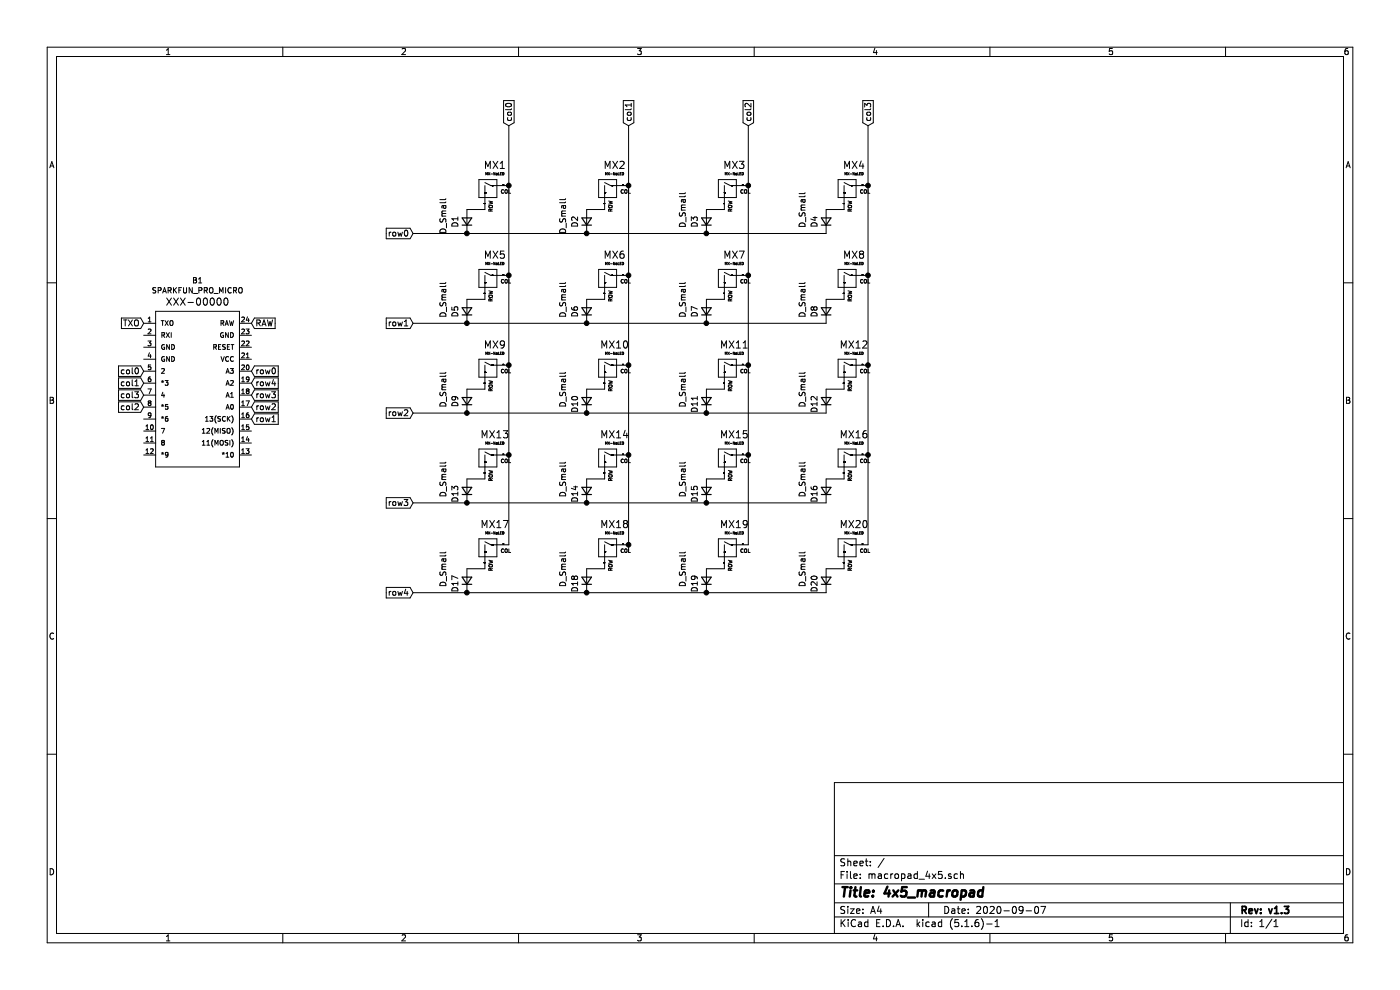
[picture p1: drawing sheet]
EESchema Schematic File Version 4
EELAYER 30 0
EELAYER END
$Descr A4 11693 8268
encoding utf-8
Sheet 1 1
Title "4x5_macropad"
Date "2020-09-07"
Rev "v1.3"
Comp ""
Comment1 ""
Comment2 ""
Comment3 ""
Comment4 ""
$EndDescr
$Comp
L SparkFun-Boards:SPARKFUN_PRO_MICRO B1
U 1 1
P 1650 3250
F 0 "B1" H 1650 4160 45  0000 C CNN
F 1 "SPARKFUN_PRO_MICRO" H 1650 4076 45  0000 C CNN
F 2 "Boards:SPARKFUN_PRO_MICRO" H 1650 4050 20  0001 C CNN
F 3 "" H 1650 3250 50  0001 C CNN
F 4 "XXX-00000" H 1650 3981 60  0000 C CNN "Field4"
	1    1650 3250
	1    0    0    -1  
$EndComp
$Comp
L Device:D_Small D1
U 1 1
P 3900 1850
F 0 "D1" H 3950 1950 50  0000 R CNN
F 1 "D_Small" H 4100 2050 50  0000 R CNN
F 2 "Diode_THT:D_A-405_P7.62mm_Horizontal" V 3900 1850 50  0001 C CNN
F 3 "~" V 3900 1850 50  0001 C CNN
	1    3900 1850
	0    -1   -1   0   
$EndComp
Wire Wire Line
	3900 1750 4050 1750
$Comp
L Device:D_Small D5
U 1 1
P 3900 2600
F 0 "D5" H 3950 2700 50  0000 R CNN
F 1 "D_Small" H 4150 2800 50  0000 R CNN
F 2 "Diode_THT:D_A-405_P7.62mm_Horizontal" V 3900 2600 50  0001 C CNN
F 3 "~" V 3900 2600 50  0001 C CNN
	1    3900 2600
	0    -1   -1   0   
$EndComp
Wire Wire Line
	3900 2500 4050 2500
$Comp
L Device:D_Small D9
U 1 1
P 3900 3350
F 0 "D9" H 3950 3450 50  0000 R CNN
F 1 "D_Small" H 4150 3550 50  0000 R CNN
F 2 "Diode_THT:D_A-405_P7.62mm_Horizontal" V 3900 3350 50  0001 C CNN
F 3 "~" V 3900 3350 50  0001 C CNN
	1    3900 3350
	0    -1   -1   0   
$EndComp
Wire Wire Line
	3900 3250 4050 3250
$Comp
L Device:D_Small D13
U 1 1
P 3900 4100
F 0 "D13" H 3950 4200 50  0000 R CNN
F 1 "D_Small" H 4150 4300 50  0000 R CNN
F 2 "Diode_THT:D_A-405_P7.62mm_Horizontal" V 3900 4100 50  0001 C CNN
F 3 "~" V 3900 4100 50  0001 C CNN
	1    3900 4100
	0    -1   -1   0   
$EndComp
Wire Wire Line
	3900 4000 4050 4000
$Comp
L Device:D_Small D17
U 1 1
P 3900 4850
F 0 "D17" H 3950 4950 50  0000 R CNN
F 1 "D_Small" H 4150 5050 50  0000 R CNN
F 2 "Diode_THT:D_A-405_P7.62mm_Horizontal" V 3900 4850 50  0001 C CNN
F 3 "~" V 3900 4850 50  0001 C CNN
	1    3900 4850
	0    -1   -1   0   
$EndComp
Wire Wire Line
	3900 4750 4050 4750
Wire Wire Line
	6900 4750 7050 4750
$Comp
L Device:D_Small D20
U 1 1
P 6900 4850
F 0 "D20" H 6950 4950 50  0000 R CNN
F 1 "D_Small" H 7150 5050 50  0000 R CNN
F 2 "Diode_THT:D_A-405_P7.62mm_Horizontal" V 6900 4850 50  0001 C CNN
F 3 "~" V 6900 4850 50  0001 C CNN
	1    6900 4850
	0    -1   -1   0   
$EndComp
$Comp
L MX_Alps_Hybrid:MX-NoLED MX20
U 1 1
P 7100 4600
F 0 "MX20" H 7133 4823 60  0000 C CNN
F 1 "MX-NoLED" H 7133 4749 20  0000 C CNN
F 2 "MX_Alps_Hybrid:MX-1U-NoLED" H 6475 4575 60  0001 C CNN
F 3 "" H 6475 4575 60  0001 C CNN
	1    7100 4600
	1    0    0    -1  
$EndComp
Wire Wire Line
	5900 4750 6050 4750
$Comp
L Device:D_Small D19
U 1 1
P 5900 4850
F 0 "D19" H 5950 4950 50  0000 R CNN
F 1 "D_Small" H 6150 5050 50  0000 R CNN
F 2 "Diode_THT:D_A-405_P7.62mm_Horizontal" V 5900 4850 50  0001 C CNN
F 3 "~" V 5900 4850 50  0001 C CNN
	1    5900 4850
	0    -1   -1   0   
$EndComp
$Comp
L MX_Alps_Hybrid:MX-NoLED MX19
U 1 1
P 6100 4600
F 0 "MX19" H 6133 4823 60  0000 C CNN
F 1 "MX-NoLED" H 6133 4749 20  0000 C CNN
F 2 "MX_Alps_Hybrid:MX-1U-NoLED" H 5475 4575 60  0001 C CNN
F 3 "" H 5475 4575 60  0001 C CNN
	1    6100 4600
	1    0    0    -1  
$EndComp
Wire Wire Line
	4900 4750 5050 4750
$Comp
L Device:D_Small D18
U 1 1
P 4900 4850
F 0 "D18" H 4950 4950 50  0000 R CNN
F 1 "D_Small" H 5150 5050 50  0000 R CNN
F 2 "Diode_THT:D_A-405_P7.62mm_Horizontal" V 4900 4850 50  0001 C CNN
F 3 "~" V 4900 4850 50  0001 C CNN
	1    4900 4850
	0    -1   -1   0   
$EndComp
$Comp
L MX_Alps_Hybrid:MX-NoLED MX18
U 1 1
P 5100 4600
F 0 "MX18" H 5133 4823 60  0000 C CNN
F 1 "MX-NoLED" H 5133 4749 20  0000 C CNN
F 2 "MX_Alps_Hybrid:MX-1U-NoLED" H 4475 4575 60  0001 C CNN
F 3 "" H 4475 4575 60  0001 C CNN
	1    5100 4600
	1    0    0    -1  
$EndComp
$Comp
L MX_Alps_Hybrid:MX-NoLED MX17
U 1 1
P 4100 4600
F 0 "MX17" H 4133 4823 60  0000 C CNN
F 1 "MX-NoLED" H 4133 4749 20  0000 C CNN
F 2 "MX_Alps_Hybrid:MX-1U-NoLED" H 3475 4575 60  0001 C CNN
F 3 "" H 3475 4575 60  0001 C CNN
	1    4100 4600
	1    0    0    -1  
$EndComp
Wire Wire Line
	6900 4000 7050 4000
$Comp
L Device:D_Small D16
U 1 1
P 6900 4100
F 0 "D16" H 6950 4200 50  0000 R CNN
F 1 "D_Small" H 7150 4300 50  0000 R CNN
F 2 "Diode_THT:D_A-405_P7.62mm_Horizontal" V 6900 4100 50  0001 C CNN
F 3 "~" V 6900 4100 50  0001 C CNN
	1    6900 4100
	0    -1   -1   0   
$EndComp
$Comp
L MX_Alps_Hybrid:MX-NoLED MX16
U 1 1
P 7100 3850
F 0 "MX16" H 7133 4073 60  0000 C CNN
F 1 "MX-NoLED" H 7133 3999 20  0000 C CNN
F 2 "MX_Alps_Hybrid:MX-1U-NoLED" H 6475 3825 60  0001 C CNN
F 3 "" H 6475 3825 60  0001 C CNN
	1    7100 3850
	1    0    0    -1  
$EndComp
Wire Wire Line
	5900 4000 6050 4000
$Comp
L Device:D_Small D15
U 1 1
P 5900 4100
F 0 "D15" H 5950 4200 50  0000 R CNN
F 1 "D_Small" H 6150 4300 50  0000 R CNN
F 2 "Diode_THT:D_A-405_P7.62mm_Horizontal" V 5900 4100 50  0001 C CNN
F 3 "~" V 5900 4100 50  0001 C CNN
	1    5900 4100
	0    -1   -1   0   
$EndComp
$Comp
L MX_Alps_Hybrid:MX-NoLED MX15
U 1 1
P 6100 3850
F 0 "MX15" H 6133 4073 60  0000 C CNN
F 1 "MX-NoLED" H 6133 3999 20  0000 C CNN
F 2 "MX_Alps_Hybrid:MX-1U-NoLED" H 5475 3825 60  0001 C CNN
F 3 "" H 5475 3825 60  0001 C CNN
	1    6100 3850
	1    0    0    -1  
$EndComp
Wire Wire Line
	4900 4000 5050 4000
$Comp
L Device:D_Small D14
U 1 1
P 4900 4100
F 0 "D14" H 4950 4200 50  0000 R CNN
F 1 "D_Small" H 5150 4300 50  0000 R CNN
F 2 "Diode_THT:D_A-405_P7.62mm_Horizontal" V 4900 4100 50  0001 C CNN
F 3 "~" V 4900 4100 50  0001 C CNN
	1    4900 4100
	0    -1   -1   0   
$EndComp
$Comp
L MX_Alps_Hybrid:MX-NoLED MX14
U 1 1
P 5100 3850
F 0 "MX14" H 5133 4073 60  0000 C CNN
F 1 "MX-NoLED" H 5133 3999 20  0000 C CNN
F 2 "MX_Alps_Hybrid:MX-1U-NoLED" H 4475 3825 60  0001 C CNN
F 3 "" H 4475 3825 60  0001 C CNN
	1    5100 3850
	1    0    0    -1  
$EndComp
$Comp
L MX_Alps_Hybrid:MX-NoLED MX13
U 1 1
P 4100 3850
F 0 "MX13" H 4133 4073 60  0000 C CNN
F 1 "MX-NoLED" H 4133 3999 20  0000 C CNN
F 2 "MX_Alps_Hybrid:MX-1U-NoLED" H 3475 3825 60  0001 C CNN
F 3 "" H 3475 3825 60  0001 C CNN
	1    4100 3850
	1    0    0    -1  
$EndComp
Wire Wire Line
	6900 3250 7050 3250
$Comp
L Device:D_Small D12
U 1 1
P 6900 3350
F 0 "D12" H 6950 3450 50  0000 R CNN
F 1 "D_Small" H 7150 3550 50  0000 R CNN
F 2 "Diode_THT:D_A-405_P7.62mm_Horizontal" V 6900 3350 50  0001 C CNN
F 3 "~" V 6900 3350 50  0001 C CNN
	1    6900 3350
	0    -1   -1   0   
$EndComp
$Comp
L MX_Alps_Hybrid:MX-NoLED MX12
U 1 1
P 7100 3100
F 0 "MX12" H 7133 3323 60  0000 C CNN
F 1 "MX-NoLED" H 7133 3249 20  0000 C CNN
F 2 "MX_Alps_Hybrid:MX-1U-NoLED" H 6475 3075 60  0001 C CNN
F 3 "" H 6475 3075 60  0001 C CNN
	1    7100 3100
	1    0    0    -1  
$EndComp
Wire Wire Line
	5900 3250 6050 3250
$Comp
L Device:D_Small D11
U 1 1
P 5900 3350
F 0 "D11" H 5950 3450 50  0000 R CNN
F 1 "D_Small" H 6150 3550 50  0000 R CNN
F 2 "Diode_THT:D_A-405_P7.62mm_Horizontal" V 5900 3350 50  0001 C CNN
F 3 "~" V 5900 3350 50  0001 C CNN
	1    5900 3350
	0    -1   -1   0   
$EndComp
$Comp
L MX_Alps_Hybrid:MX-NoLED MX11
U 1 1
P 6100 3100
F 0 "MX11" H 6133 3323 60  0000 C CNN
F 1 "MX-NoLED" H 6133 3249 20  0000 C CNN
F 2 "MX_Alps_Hybrid:MX-1U-NoLED" H 5475 3075 60  0001 C CNN
F 3 "" H 5475 3075 60  0001 C CNN
	1    6100 3100
	1    0    0    -1  
$EndComp
Wire Wire Line
	4900 3250 5050 3250
$Comp
L Device:D_Small D10
U 1 1
P 4900 3350
F 0 "D10" H 4950 3450 50  0000 R CNN
F 1 "D_Small" H 5150 3550 50  0000 R CNN
F 2 "Diode_THT:D_A-405_P7.62mm_Horizontal" V 4900 3350 50  0001 C CNN
F 3 "~" V 4900 3350 50  0001 C CNN
	1    4900 3350
	0    -1   -1   0   
$EndComp
$Comp
L MX_Alps_Hybrid:MX-NoLED MX10
U 1 1
P 5100 3100
F 0 "MX10" H 5133 3323 60  0000 C CNN
F 1 "MX-NoLED" H 5133 3249 20  0000 C CNN
F 2 "MX_Alps_Hybrid:MX-1U-NoLED" H 4475 3075 60  0001 C CNN
F 3 "" H 4475 3075 60  0001 C CNN
	1    5100 3100
	1    0    0    -1  
$EndComp
$Comp
L MX_Alps_Hybrid:MX-NoLED MX9
U 1 1
P 4100 3100
F 0 "MX9" H 4133 3323 60  0000 C CNN
F 1 "MX-NoLED" H 4133 3249 20  0000 C CNN
F 2 "MX_Alps_Hybrid:MX-1U-NoLED" H 3475 3075 60  0001 C CNN
F 3 "" H 3475 3075 60  0001 C CNN
	1    4100 3100
	1    0    0    -1  
$EndComp
Wire Wire Line
	6900 2500 7050 2500
$Comp
L Device:D_Small D8
U 1 1
P 6900 2600
F 0 "D8" H 6950 2700 50  0000 R CNN
F 1 "D_Small" H 7150 2800 50  0000 R CNN
F 2 "Diode_THT:D_A-405_P7.62mm_Horizontal" V 6900 2600 50  0001 C CNN
F 3 "~" V 6900 2600 50  0001 C CNN
	1    6900 2600
	0    -1   -1   0   
$EndComp
$Comp
L MX_Alps_Hybrid:MX-NoLED MX8
U 1 1
P 7100 2350
F 0 "MX8" H 7133 2573 60  0000 C CNN
F 1 "MX-NoLED" H 7133 2499 20  0000 C CNN
F 2 "MX_Alps_Hybrid:MX-1U-NoLED" H 6475 2325 60  0001 C CNN
F 3 "" H 6475 2325 60  0001 C CNN
	1    7100 2350
	1    0    0    -1  
$EndComp
Wire Wire Line
	5900 2500 6050 2500
$Comp
L Device:D_Small D7
U 1 1
P 5900 2600
F 0 "D7" H 5950 2700 50  0000 R CNN
F 1 "D_Small" H 6150 2800 50  0000 R CNN
F 2 "Diode_THT:D_A-405_P7.62mm_Horizontal" V 5900 2600 50  0001 C CNN
F 3 "~" V 5900 2600 50  0001 C CNN
	1    5900 2600
	0    -1   -1   0   
$EndComp
$Comp
L MX_Alps_Hybrid:MX-NoLED MX7
U 1 1
P 6100 2350
F 0 "MX7" H 6133 2573 60  0000 C CNN
F 1 "MX-NoLED" H 6133 2499 20  0000 C CNN
F 2 "MX_Alps_Hybrid:MX-1U-NoLED" H 5475 2325 60  0001 C CNN
F 3 "" H 5475 2325 60  0001 C CNN
	1    6100 2350
	1    0    0    -1  
$EndComp
Wire Wire Line
	4900 2500 5050 2500
$Comp
L Device:D_Small D6
U 1 1
P 4900 2600
F 0 "D6" H 4950 2700 50  0000 R CNN
F 1 "D_Small" H 5150 2800 50  0000 R CNN
F 2 "Diode_THT:D_A-405_P7.62mm_Horizontal" V 4900 2600 50  0001 C CNN
F 3 "~" V 4900 2600 50  0001 C CNN
	1    4900 2600
	0    -1   -1   0   
$EndComp
$Comp
L MX_Alps_Hybrid:MX-NoLED MX6
U 1 1
P 5100 2350
F 0 "MX6" H 5133 2573 60  0000 C CNN
F 1 "MX-NoLED" H 5133 2499 20  0000 C CNN
F 2 "MX_Alps_Hybrid:MX-1U-NoLED" H 4475 2325 60  0001 C CNN
F 3 "" H 4475 2325 60  0001 C CNN
	1    5100 2350
	1    0    0    -1  
$EndComp
$Comp
L MX_Alps_Hybrid:MX-NoLED MX5
U 1 1
P 4100 2350
F 0 "MX5" H 4133 2573 60  0000 C CNN
F 1 "MX-NoLED" H 4133 2499 20  0000 C CNN
F 2 "MX_Alps_Hybrid:MX-1U-NoLED" H 3475 2325 60  0001 C CNN
F 3 "" H 3475 2325 60  0001 C CNN
	1    4100 2350
	1    0    0    -1  
$EndComp
Wire Wire Line
	6900 1750 7050 1750
$Comp
L Device:D_Small D4
U 1 1
P 6900 1850
F 0 "D4" H 6950 1950 50  0000 R CNN
F 1 "D_Small" H 7150 2050 50  0000 R CNN
F 2 "Diode_THT:D_A-405_P7.62mm_Horizontal" V 6900 1850 50  0001 C CNN
F 3 "~" V 6900 1850 50  0001 C CNN
	1    6900 1850
	0    -1   -1   0   
$EndComp
$Comp
L MX_Alps_Hybrid:MX-NoLED MX4
U 1 1
P 7100 1600
F 0 "MX4" H 7133 1823 60  0000 C CNN
F 1 "MX-NoLED" H 7133 1749 20  0000 C CNN
F 2 "MX_Alps_Hybrid:MX-1U-NoLED" H 6475 1575 60  0001 C CNN
F 3 "" H 6475 1575 60  0001 C CNN
	1    7100 1600
	1    0    0    -1  
$EndComp
Wire Wire Line
	5900 1750 6050 1750
$Comp
L Device:D_Small D3
U 1 1
P 5900 1850
F 0 "D3" H 5950 1950 50  0000 R CNN
F 1 "D_Small" H 6150 2050 50  0000 R CNN
F 2 "Diode_THT:D_A-405_P7.62mm_Horizontal" V 5900 1850 50  0001 C CNN
F 3 "~" V 5900 1850 50  0001 C CNN
	1    5900 1850
	0    -1   -1   0   
$EndComp
$Comp
L MX_Alps_Hybrid:MX-NoLED MX3
U 1 1
P 6100 1600
F 0 "MX3" H 6133 1823 60  0000 C CNN
F 1 "MX-NoLED" H 6133 1749 20  0000 C CNN
F 2 "MX_Alps_Hybrid:MX-1U-NoLED" H 5475 1575 60  0001 C CNN
F 3 "" H 5475 1575 60  0001 C CNN
	1    6100 1600
	1    0    0    -1  
$EndComp
Wire Wire Line
	4900 1750 5050 1750
$Comp
L Device:D_Small D2
U 1 1
P 4900 1850
F 0 "D2" H 4950 1950 50  0000 R CNN
F 1 "D_Small" H 5100 2050 50  0000 R CNN
F 2 "Diode_THT:D_A-405_P7.62mm_Horizontal" V 4900 1850 50  0001 C CNN
F 3 "~" V 4900 1850 50  0001 C CNN
	1    4900 1850
	0    -1   -1   0   
$EndComp
$Comp
L MX_Alps_Hybrid:MX-NoLED MX2
U 1 1
P 5100 1600
F 0 "MX2" H 5133 1823 60  0000 C CNN
F 1 "MX-NoLED" H 5133 1749 20  0000 C CNN
F 2 "MX_Alps_Hybrid:MX-1U-NoLED" H 4475 1575 60  0001 C CNN
F 3 "" H 4475 1575 60  0001 C CNN
	1    5100 1600
	1    0    0    -1  
$EndComp
$Comp
L MX_Alps_Hybrid:MX-NoLED MX1
U 1 1
P 4100 1600
F 0 "MX1" H 4133 1823 60  0000 C CNN
F 1 "MX-NoLED" H 4133 1749 20  0000 C CNN
F 2 "MX_Alps_Hybrid:MX-1U-NoLED" H 3475 1575 60  0001 C CNN
F 3 "" H 3475 1575 60  0001 C CNN
	1    4100 1600
	1    0    0    -1  
$EndComp
Wire Wire Line
	4250 4550 4250 3800
Wire Wire Line
	4250 3800 4250 3050
Connection ~ 4250 3800
Wire Wire Line
	4250 3050 4250 2300
Connection ~ 4250 3050
Connection ~ 4250 2300
Connection ~ 4250 1550
Wire Wire Line
	5250 4600 5250 4550
Connection ~ 5250 1550
Wire Wire Line
	5250 1550 5250 1050
Connection ~ 5250 2300
Wire Wire Line
	5250 2300 5250 1550
Connection ~ 5250 3050
Wire Wire Line
	5250 3050 5250 2300
Connection ~ 5250 3800
Wire Wire Line
	5250 3800 5250 3050
Connection ~ 5250 4550
Wire Wire Line
	5250 4550 5250 3800
Wire Wire Line
	6250 4550 6250 3800
Connection ~ 6250 1550
Wire Wire Line
	6250 1550 6250 1050
Connection ~ 6250 2300
Wire Wire Line
	6250 2300 6250 1550
Connection ~ 6250 3050
Wire Wire Line
	6250 3050 6250 2300
Connection ~ 6250 3800
Wire Wire Line
	6250 3800 6250 3050
Wire Wire Line
	7250 4550 7250 3800
Connection ~ 7250 1550
Wire Wire Line
	7250 1550 7250 1050
Connection ~ 7250 2300
Wire Wire Line
	7250 2300 7250 1550
Connection ~ 7250 3050
Wire Wire Line
	7250 3050 7250 2300
Connection ~ 7250 3800
Wire Wire Line
	7250 3800 7250 3050
Wire Wire Line
	6900 1950 5900 1950
Connection ~ 3900 1950
Wire Wire Line
	3900 1950 3450 1950
Connection ~ 4900 1950
Wire Wire Line
	4900 1950 3900 1950
Connection ~ 5900 1950
Wire Wire Line
	5900 1950 4900 1950
Wire Wire Line
	6900 2700 5900 2700
Connection ~ 3900 2700
Wire Wire Line
	3900 2700 3450 2700
Connection ~ 4900 2700
Wire Wire Line
	4900 2700 3900 2700
Connection ~ 5900 2700
Wire Wire Line
	5900 2700 4900 2700
Wire Wire Line
	6900 3450 5900 3450
Connection ~ 3900 3450
Wire Wire Line
	3900 3450 3450 3450
Connection ~ 4900 3450
Wire Wire Line
	4900 3450 3900 3450
Connection ~ 5900 3450
Wire Wire Line
	5900 3450 4900 3450
Wire Wire Line
	6900 4200 5900 4200
Connection ~ 3900 4200
Wire Wire Line
	3900 4200 3450 4200
Connection ~ 4900 4200
Wire Wire Line
	4900 4200 3900 4200
Connection ~ 5900 4200
Wire Wire Line
	5900 4200 4900 4200
Wire Wire Line
	6900 4950 5900 4950
Connection ~ 3900 4950
Wire Wire Line
	3900 4950 3450 4950
Connection ~ 4900 4950
Wire Wire Line
	4900 4950 3900 4950
Connection ~ 5900 4950
Wire Wire Line
	5900 4950 4900 4950
Wire Wire Line
	4250 2300 4250 1550
Wire Wire Line
	4250 1550 4250 1050
Text GLabel 4250 1050 1    50   Input ~ 0
col0
Text GLabel 5250 1050 1    50   Input ~ 0
col1
Text GLabel 6250 1050 1    50   Input ~ 0
col2
Text GLabel 7250 1050 1    50   Input ~ 0
col3
Text GLabel 3450 1950 0    50   Input ~ 0
row0
Text GLabel 3450 2700 0    50   Input ~ 0
row1
Text GLabel 3450 3450 0    50   Input ~ 0
row2
Text GLabel 3450 4200 0    50   Input ~ 0
row3
Text GLabel 3450 4950 0    50   Input ~ 0
row4
Text GLabel 1200 3100 0    50   Input ~ 0
col0
Text GLabel 1200 3200 0    50   Input ~ 0
col1
Text GLabel 1200 3400 0    50   Input ~ 0
col2
Text GLabel 1200 3300 0    50   Input ~ 0
col3
Text GLabel 2100 3100 2    50   Input ~ 0
row0
Text GLabel 2100 3500 2    50   Input ~ 0
row1
Text GLabel 2100 3400 2    50   Input ~ 0
row2
Text GLabel 2100 3300 2    50   Input ~ 0
row3
Text GLabel 2100 3200 2    50   Input ~ 0
row4
Text GLabel 2100 2700 2    50   Input ~ 0
RAW
Text GLabel 1200 2700 0    50   Input ~ 0
TXO
$EndSCHEMATC
